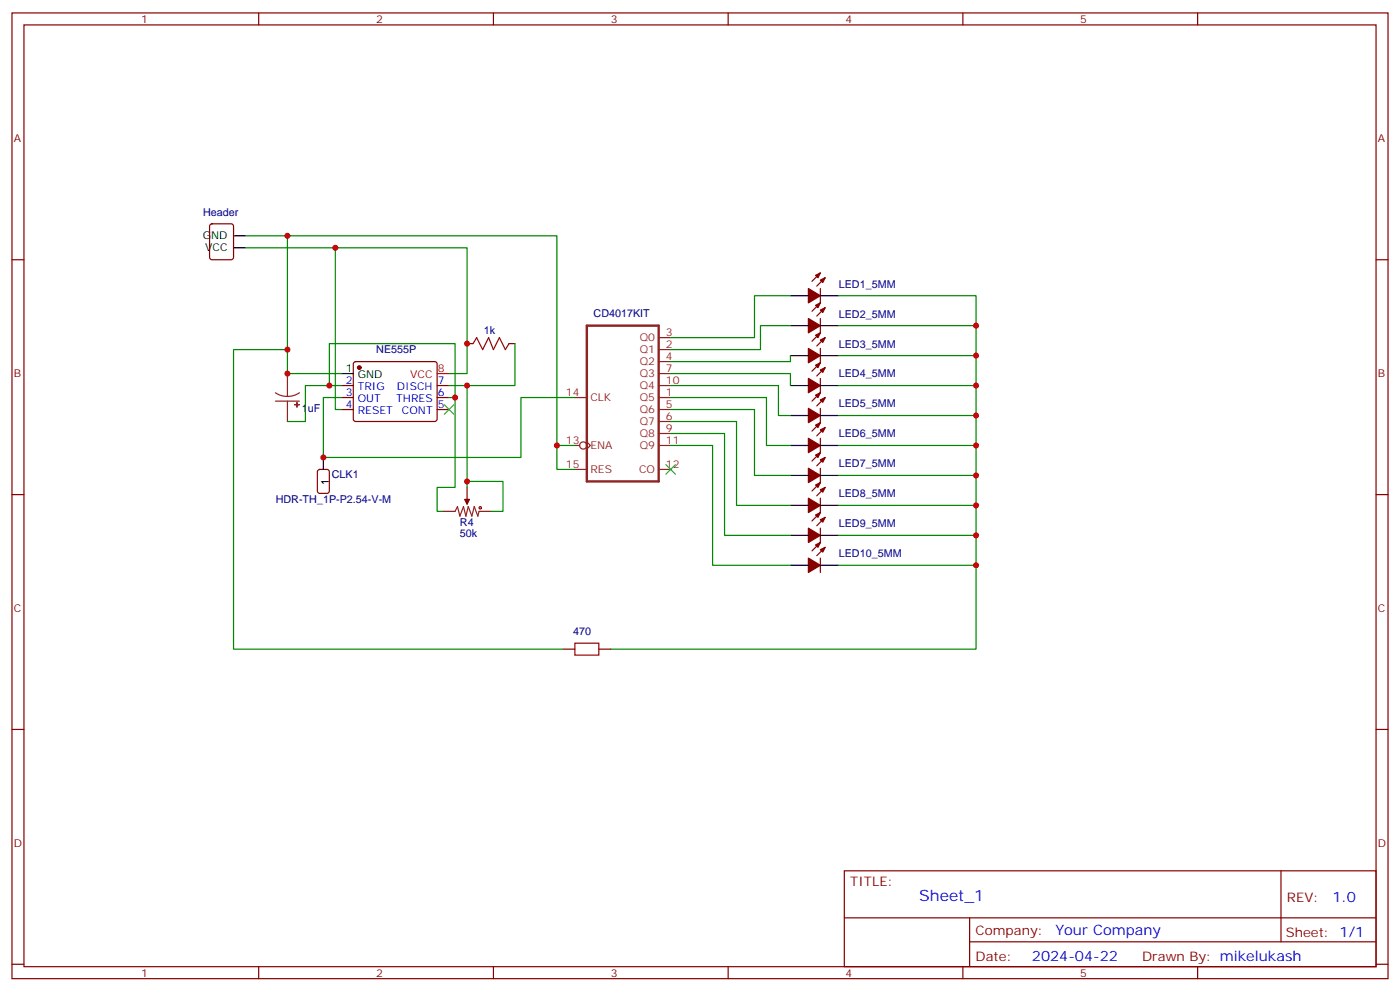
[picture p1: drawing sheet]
<svg xmlns="http://www.w3.org/2000/svg" width="412mm" height="292mm" viewBox="0 0 412 292" stroke-linecap="round" stroke-linejoin="round" font-family="sans-serif">
<g fill="none" stroke="#870000" stroke-width=".35">
<path d="M3.5 3.8h405.4v284.3h-405.4zM7.1 7.3h398.2v277.3h-398.2zM76.2 3.8v3.5M145.3 3.8v3.5M214.5 3.8v3.5M283.6 3.8v3.5M352.8 3.8v3.5M3.5 76.5h3.6M62 66.1l.4-.2h5.7l.6 .4 .1 9.5-.5 .6-5.9 .1-.6-.5-.1-9.4zM405.3 76.5h3.6M241.7 84.9v4.3l-2.5 2.5M241.7 93.8v4.2l-2.5 2.5"/>
<path d="M241.7 80.4l-2.5 2.4M243.1 81.8l-2.5 2.4M243.1 90.6l-2.5 2.5M243.1 99.4l-2.5 2.5M100.5 113.5h3.6M100.5 117.1h3.6M104.3 106.7l.5-.2h23.3l.5 .2 .2 .5-.1 16.5-.6 .4-23.6-.1-.4-.6v-16.2zM128.8 113.5h3.5M128.8 117.1h3.5M137.6 101.2h1.7M149.9 101.2h1.8M241.7 102.6v4.2l-2.5 2.5"/>
<path d="M241.7 111.4v4.2l-2.5 2.5M243.1 108.2l-2.5 2.5M243.1 117.1l-2.5 2.4M100.5 120.6h3.6M128.8 120.6h3.5M241.7 120.2v4.3l-2.5 2.4M241.7 129v4.3l-2.5 2.4M241.7 137.9v4.2l-2.5 2.5M243.1 125.9l-2.5 2.4M243.1 134.7l-2.5 2.5M3.5 145.6h3.6M137.6 143.5v3.5"/>
<path d="M241.7 146.7v4.2l-2.5 2.5M241.7 155.5v4.2l-2.5 2.5M243.1 143.5l-2.5 2.5M243.1 152.3l-2.5 2.5M405.3 145.6h3.6M241.7 164.3v4.3M243.1 161.1l-2.5 2.5M165.8 191.1h3.5M176.4 191.1h3.5M3.5 214.8h3.6M405.3 214.8h3.6M248.7 256.4h156.6v28.2h-156.6z"/>
<path d="M377.3 256.4v20.9M248.7 270.2h156.5M285.6 277.3h119.6M285.6 270.2v14.2M3.5 283.9h3.6M76.2 284.6v3.5M145.3 284.6v3.5M214.5 284.6v3.5M283.6 284.6v3.5M352.8 284.6v3.5M405.3 283.9h3.6"/>
</g>
<g fill="#870000" stroke="#870000" stroke-width=".35">
<path d="M240.2 81.1l1.5-.7-.8 1.4z"/>
<path d="M241.7 82.5l1.4-.7-.7 1.4z"/>
<path d="M238.1 84.9l3.6 2.2-3.6 2.1z"/>
<path d="M240.2 89.9l1.5-.7-.8 1.4z"/>
<path d="M241.7 91.3l1.4-.7-.7 1.4z"/>
<path d="M238.1 93.8l3.6 2.1-3.6 2.1z"/>
<path d="M240.2 98.7l1.5-.7-.8 1.4z"/>
<path d="M241.7 100.1l1.4-.7-.7 1.4z"/>
<path d="M238.1 102.6l3.6 2.1-3.6 2.1z"/>
<path d="M240.2 107.5l1.5-.7-.8 1.4z"/>
<path d="M241.7 108.9l1.4-.7-.7 1.4z"/>
<path d="M238.1 111.4l3.6 2.1-3.6 2.1z"/>
<path d="M240.2 116.3l1.5-.7-.8 1.5z"/>
<path d="M241.7 117.8l1.4-.7-.7 1.4z"/>
<path d="M238.1 120.2l3.6 2.1-3.6 2.2z"/>
<path d="M240.2 125.2l1.5-.7-.8 1.4z"/>
<path d="M241.7 126.6l1.4-.7-.7 1.4z"/>
<path d="M238.1 129l3.6 2.2-3.6 2.1z"/>
<path d="M240.2 134l1.5-.7-.8 1.4z"/>
<path d="M241.7 135.4l1.4-.7-.7 1.4z"/>
<path d="M238.1 137.9l3.6 2.1-3.6 2.1z"/>
<path d="M240.2 142.8l1.5-.7-.8 1.4z"/>
<path d="M241.7 144.2l1.4-.7-.7 1.4z"/>
<path d="M238.1 146.7l3.6 2.1-3.6 2.1z"/>
<path d="M136.9 147h1.4l-.7 1.4z"/>
<path d="M240.2 151.6l1.5-.7-.8 1.4z"/>
<path d="M241.7 153l1.4-.7-.7 1.4z"/>
<path d="M238.1 155.5l3.6 2.1-3.6 2.1z"/>
<path d="M240.2 160.4l1.5-.7-.8 1.4z"/>
<path d="M241.7 161.9l1.4-.8-.7 1.5z"/>
<path d="M238.1 164.3l3.6 2.1-3.6 2.2z"/>
<circle cx="105.8" cy="108.2" r=".53"/>
</g>
<g fill="none" stroke="#000" stroke-width=".35">
<path d="M68.8 69.4h3.5M68.8 73h3.5M232.8 87.1h5.3M232.8 95.9h5.3M241.7 87.1h5.2M241.7 95.9h5.2M100.5 110h3.6M232.8 104.7h5.3M232.8 113.5h5.3M241.7 104.7h5.2M241.7 113.5h5.2M95.2 134.7v3.5"/>
<path d="M232.8 122.3h5.3M232.8 131.2h5.3M232.8 140h5.3M241.7 122.3h5.2M241.7 131.2h5.2M241.7 140h5.2M232.8 148.8h5.3M232.8 157.6h5.3M241.7 148.8h5.2M241.7 157.6h5.2M232.8 166.4h5.3M241.7 166.4h5.2"/>
</g>
<path d="M172.9 95.9h21.1v45.8h-21.1z" fill="none" stroke="#8c2424" stroke-width=".71"/>
<g fill="none" stroke="#8c2424" stroke-width=".35">
<path d="M194 99.4h3.6M81.1 115.6l1.7 .9 1.9 .2M81.1 118.1h7.1M84.7 110v6.7M84.7 118.1v6M88.2 115.6l-1.7 .9-1.8 .2M169.3 117.1h3.6M194 117.1h3.6M194 102.9h3.6M194 106.5h3.6M194 110h3.6M194 113.5h3.6"/>
<path d="M169.3 131.2h1.4M169.3 138.2h3.6M172.9 130.1l1 1.1-1 1M194 120.6h3.6M194 124.1h3.6M194 127.6h3.6M194 131.2h3.6M194 138.2h3.6M130.5 150.6h3.6l.7-1.4 .7 2.8 1-2.8 .7 2.8 .7-2.8 1.1 2.8 .7-2.8 1.1 2.8 .3-1.4h3.5M137.6 147v1.4"/>
<circle cx="171.8" cy="131.2" r="1.06"/>
</g>
<g fill="none" stroke="#a10000" stroke-width=".35">
<path d="M139.3 101.2l1.1-1.8 1.8 3.5 1.7-3.5 1.4 3.5 1.8-3.5 1.8 3.5 1-1.7M169.3 189.4h7.1v3.5h-7.1z"/>
<circle cx="141.5" cy="149.5" r=".35"/>
</g>
<g fill="#8c2424" stroke="#8c2424" stroke-width=".35">
<path d="M86.8 119.1l1.4 .1z"/>
<path d="M87.5 118.5v1.4z"/>
</g>
<path d="M128.8 110h3.5" fill="none" stroke="#f00" stroke-width=".35"/>
<g fill="none" stroke="#008700" stroke-width=".35">
<path d="M72.3 69.4h12.4v40.6h15.8M72.3 73h65.3v37h-5.3M84.7 69.4h79.3v61.8h5.3M98.8 73v47.6h1.7M232.8 87.1h-10.6v12.3h-24.6M232.8 95.9h-8.8v7h-26.4M246.9 87.1h40.6v61.7h-40.6M246.9 95.9h40.6M84.7 102.9h-15.9v88.2h97M97 113.5v-12.3h37.1v15.9M100.5 117.1h-5.3v17.6h58.3v-17.6h15.8M100.5 113.5h-10.5v10.6h-5.3"/>
<path d="M132.3 117.1h1.8v26.4h-5.3v7.1h1.7M137.6 113.5v30M151.7 101.2v12.3h-19.4M197.6 110h35.2v3.5M197.6 113.5h31.7v8.8h3.5M197.6 117.1h28.2v14.1h7M232.8 104.7v1.8h-35.2M246.9 113.5h40.6M246.9 104.7h40.6M164 131.2v7h5.3M197.6 120.6h24.6v19.4h10.6M197.6 124.1h19.4v24.7h15.8"/>
<path d="M197.6 127.6h15.8v30h19.4M197.6 131.2h12.3v35.2h22.9M246.9 140h40.6M246.9 131.2h40.6M246.9 122.3h40.6M137.6 141.7h10.6v8.9h-3.6M287.5 148.8v8.8h-40.6M287.5 157.6v8.8h-40.6M287.5 166.4v24.7h-107.6"/>
</g>
<path d="M93.7 138.4l.5-.2h2.1l.7 .4v6l-.4 .6-2.4 .1-.7-.5v-5.9z" fill="none" stroke="#900" stroke-width=".35"/>
<path d="M130.9 119.2l2.8 2.8M133.7 119.2l-2.8 2.8M196.1 136.8l2.9 2.8M199 136.8l-2.9 2.8" fill="none" stroke="#3c3" stroke-width=".35"/>
<g fill="#c00">
<circle cx="287.5" cy="140" r=".88"/>
<circle cx="287.5" cy="131.2" r=".88"/>
<circle cx="287.5" cy="122.3" r=".88"/>
<circle cx="287.5" cy="113.5" r=".88"/>
<circle cx="287.5" cy="104.7" r=".88"/>
<circle cx="287.5" cy="95.9" r=".88"/>
<circle cx="287.5" cy="148.8" r=".88"/>
<circle cx="287.5" cy="157.6" r=".88"/>
<circle cx="137.6" cy="101.2" r=".88"/>
<circle cx="137.6" cy="113.5" r=".88"/>
<circle cx="164" cy="131.2" r=".88"/>
<circle cx="287.5" cy="166.4" r=".88"/>
<circle cx="97" cy="113.5" r=".88"/>
<circle cx="134.1" cy="117.1" r=".88"/>
<circle cx="95.3" cy="134.7" r=".88"/>
<circle cx="137.6" cy="141.7" r=".88"/>
<circle cx="84.7" cy="110" r=".88"/>
<circle cx="84.7" cy="69.4" r=".88"/>
<circle cx="84.7" cy="102.9" r=".88"/>
<circle cx="98.8" cy="73" r=".88"/>
</g>
<text font-size="4.6" fill="#00f" x="270.8" y="265.4">Sheet_1</text>
<g font-size="4.2" fill="#00f">
<text x="392.5" y="265.7">1.0</text>
<text x="310.9" y="275.2">Your Company</text>
<text x="304" y="283">2024-04-22</text>
</g>
<g font-size="3.9" fill="#800">
<text x="250.5" y="261">TITLE:</text>
<text x="379.1" y="265.7">REV:</text>
<text x="287.4" y="275.2">Company:</text>
<text x="378.7" y="275.8">Sheet: 1/1</text>
<text x="287.4" y="282.9">Date:</text>
<text x="336.4" y="282.9">Drawn By: mikelukash</text>
</g>
<g font-size="3.2" fill="#800">
<text x="41.6" y="6.8">1</text>
<text x="110.8" y="6.8">2</text>
<text x="179.9" y="6.8">3</text>
<text x="249.1" y="6.8">4</text>
<text x="318.2" y="6.8">5</text>
<text x="4.1" y="41.9">A</text>
<text x="405.9" y="41.9">A</text>
<text x="4.1" y="111.1">B</text>
<text x="405.9" y="111.1">B</text>
<text x="4.1" y="180.2">C</text>
<text x="405.9" y="180.2">C</text>
<text x="4.1" y="249.3">D</text>
<text x="405.9" y="249.3">D</text>
<text x="41.6" y="287.6">1</text>
<text x="110.8" y="287.6">2</text>
<text x="179.9" y="287.6">3</text>
<text x="249.1" y="287.6">4</text>
<text x="318.2" y="287.6">5</text>
</g>
<g font-size="3.2" fill="#000080">
<text x="59.8" y="63.5">Header</text>
<text x="247.1" y="84.7">LED1_5MM</text>
<text x="174.8" y="93.5">CD4017KIT</text>
<text x="247.1" y="93.5">LED2_5MM</text>
<text x="142.5" y="98.3">1k</text>
<text x="110.8" y="104">NE555P</text>
<text x="247.1" y="102.3">LED3_5MM</text>
<text x="247.1" y="111.1">LED4_5MM</text>
<text x="247.1" y="120">LED5_5MM</text>
<text x="88.9" y="121.4">1uF</text>
<text x="247.1" y="128.8">LED6_5MM</text>
<text x="247.1" y="137.6">LED7_5MM</text>
<text x="97.7" y="140.7">CLK1</text>
<text x="81.2" y="148.1">HDR-TH_1P-P2.54-V-M</text>
<text x="247.1" y="146.4">LED8_5MM</text>
<text x="135.5" y="154.8">R4</text>
<text x="247.1" y="155.2">LED9_5MM</text>
<text x="135.5" y="158">50k</text>
<text x="247.1" y="164.1">LED10_5MM</text>
<text x="168.9" y="187">470</text>
</g>
<g font-size="3.2">
<text x="59.7" y="70.5">GND</text>
<text x="60.4" y="74">VCC</text>
<text x="101.9" y="109.6">1</text>
<text x="105.4" y="111.4">GND</text>
<text x="96.8" y="142.8" transform="rotate(-90 96.8 142.8)">1</text>
</g>
<g font-size="3.2" fill="#8d2323">
<text x="188.5" y="100.5">Q0</text>
<text x="196.1" y="99.1">3</text>
<text x="188.5" y="104">Q1</text>
<text x="188.5" y="107.5">Q2</text>
<text x="196.1" y="102.6">2</text>
<text x="196.1" y="106.1">4</text>
<text x="188.5" y="111.1">Q3</text>
<text x="196.1" y="109.6">7</text>
<text x="196.1" y="113.2">10</text>
<text x="166.7" y="116.7">14</text>
<text x="173.9" y="118.1">CLK</text>
<text x="188.5" y="118.1">Q5</text>
<text x="188.5" y="114.6">Q4</text>
<text x="196.1" y="116.7">1</text>
<text x="188.5" y="121.6">Q6</text>
<text x="188.5" y="125.2">Q7</text>
<text x="196.1" y="120.2">5</text>
<text x="196.1" y="123.8">6</text>
<text x="166.7" y="130.8">13</text>
<text x="188.5" y="128.7">Q8</text>
<text x="196.1" y="127.3">9</text>
<text x="196.1" y="130.8">11</text>
<text x="166.7" y="137.9">15</text>
<text x="173.9" y="132.2">ENA</text>
<text x="188.5" y="132.2">Q9</text>
<text x="196.1" y="137.9">12</text>
<text x="173.9" y="139.3">RES</text>
<text x="188.3" y="139.3">CO</text>
</g>
<g font-size="3.2" fill="#00f">
<text x="101.9" y="113.2">2</text>
<text x="128.9" y="113.2">7</text>
<text x="101.9" y="116.7">3</text>
<text x="105.4" y="114.9">TRIG</text>
<text x="105.4" y="118.5">OUT</text>
<text x="116.7" y="118.5">THRES</text>
<text x="116.9" y="114.9">DISCH</text>
<text x="128.9" y="116.7">6</text>
<text x="101.9" y="120.2">4</text>
<text x="105.4" y="122">RESET</text>
<text x="118.4" y="122">CONT</text>
<text x="128.9" y="120.2">5</text>
</g>
<g font-size="3.2" fill="#f00">
<text x="120.9" y="111.4">VCC</text>
<text x="128.9" y="109.6">8</text>
</g>
</svg>
